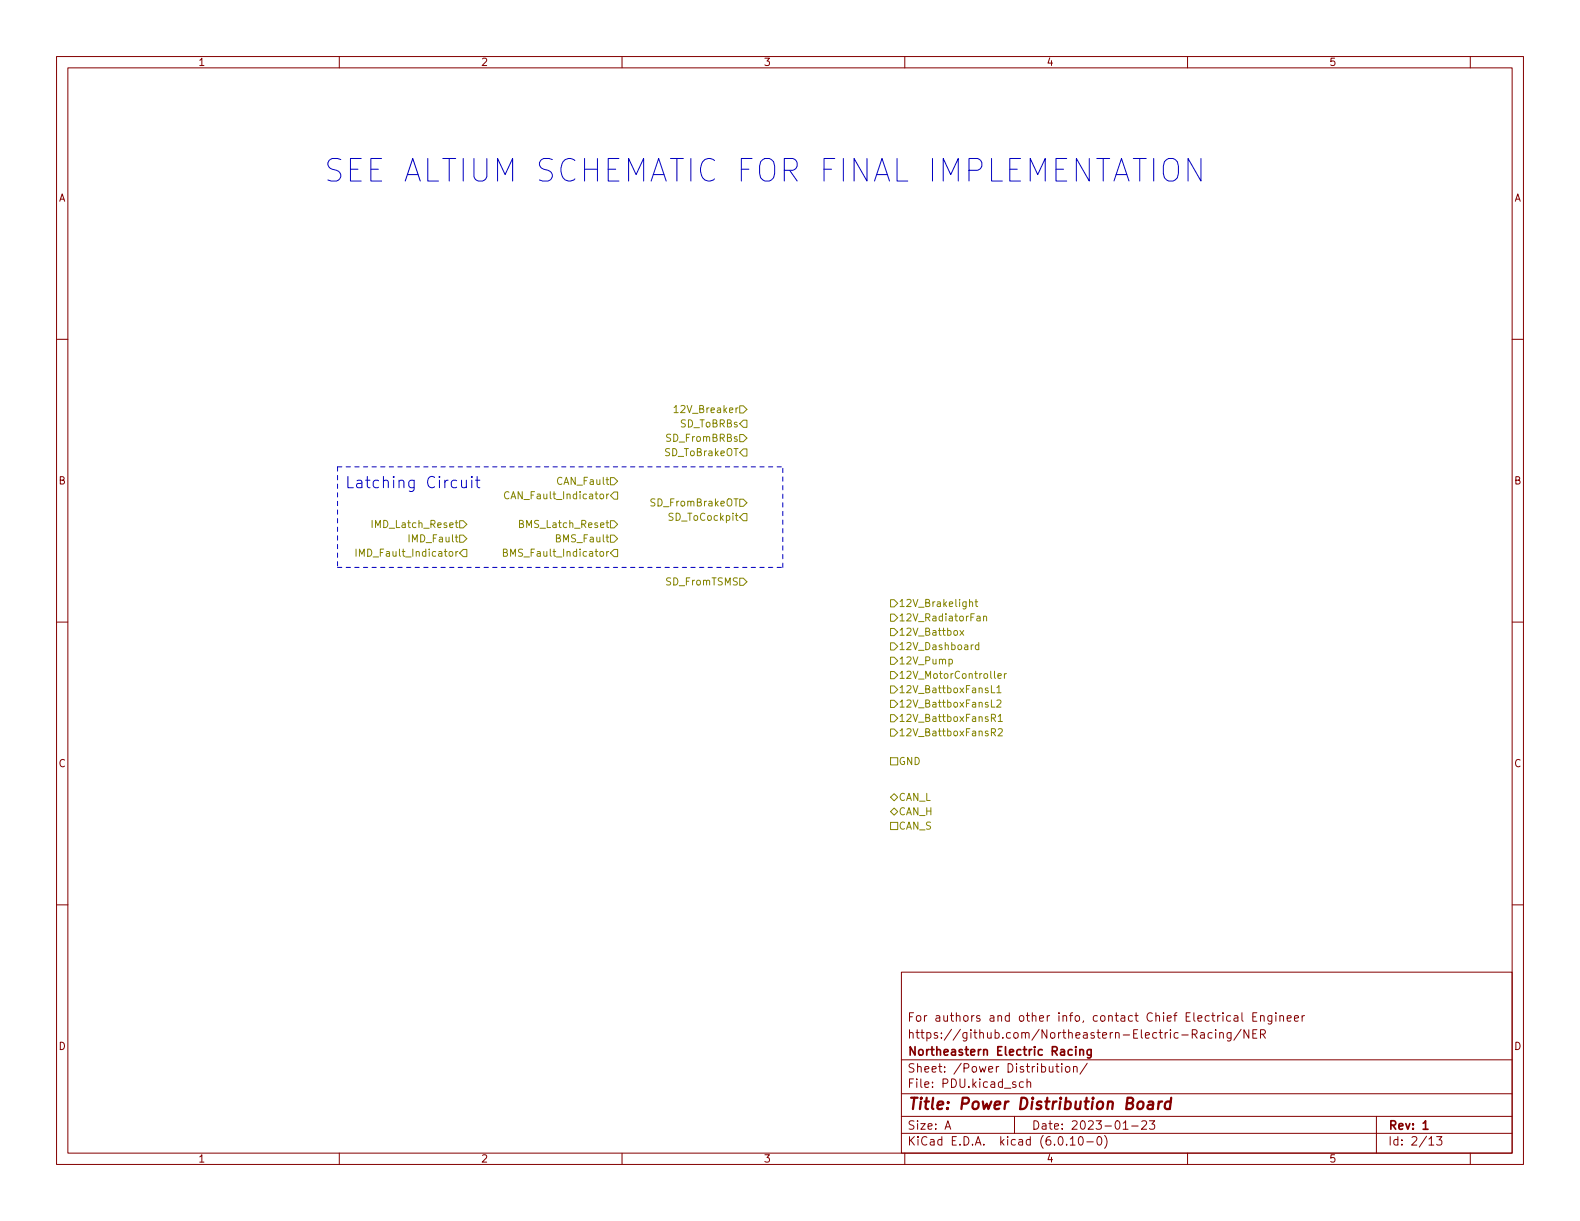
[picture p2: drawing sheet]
<svg xmlns="http://www.w3.org/2000/svg" width="279mm" height="216mm" viewBox="0 0 279 216" stroke-linecap="round" stroke-linejoin="round" font-family="sans-serif">
<g fill="none" stroke="#840000" stroke-width=".18">
<path d="M10 10h259.4v195.9h-259.4zM12 12h255.4v191.9h-255.4zM60 10v2M110 10v2M160 10v2M210 10v2M260 10v2M10 60h2M267.4 60h2M10 110h2M267.4 110h2M10 160h2"/>
<path d="M267.4 160h2M159.4 171.9h108v32h-108zM217.6 179.6h-.4l-.3 .3v.4l.1 .2h.6M218.3 179.6h.5l.1 1M218.9 179.9l-.5 .1a.29 .29 0 0 0-.2 .3 .29 .29 0 0 0 .2 .3l.5-.1M219.6 179.1v1.3l.2 .2M221.5 179.8h.5M222.3 179.1h-.8v1.5h.8M222.9 179.7l.2-.1h.4v1M222.9 179.6v1M224.9 179.6v1.2l-.3 .3-.3-.1M224.9 179.6h-.4l-.3 .3v.4l.1 .2h.6"/>
<path d="M225.6 179.1v.1M225.6 179.6v1M226.3 179.7l.2-.1h.4l.1 1M226.3 179.6v1M230.3 179.6v1M230.7 179.6h-.3l-.1 .3M159.4 197.4h108M159.4 193.4h108M159.4 187.4h108M167.1 199.7l.5-1.5 .5 1.5M167.3 199.2h.7M179.4 197.4v3"/>
<path d="M181 191.4l-.5-.1-.2 .3v.4l.1 .2h.6M181.6 191.4l.2-.1 .4 .1 .1 .9M181.6 190.8v1.5M185.5 188.6l.1 .9 .4 .1 .2-.2M186.2 188.6v1M186.7 188.6h.6M186.9 188.1v1.3l.4 .2M187.8 188.1v.1M187.8 188.6v1M188.5 188.7l.4-.1 .3 .3v.4l-.3 .3-.4-.1-.1-.2v-.4zM189.8 188.7l.2-.1 .4 .1 .1 .9M189.8 188.6v1"/>
<path d="M192.3 188l-1.3 1.9M198.6 199.7h.9M200.1 199.1h1.2M201.9 198.3l.6-.1 .2 .1 .1 .3-1 1.1h1M203.3 198.2h.9l-.5 .5 .4 .2v.6l-.2 .2h-.4l-.2-.2M209 183h1.1M210.8 182.9l.7-.1 .2-.2-.1-.4-.2-.1h-.6v1.5M211.2 182.9l.5 .7M212.3 182.6h.6l.1 1M213 182.9l-.5 .1a.29 .29 0 0 0-.2 .3 .29 .29 0 0 0 .2 .3l.5-.1M214.3 182.6h-.4l-.3 .3v.4l.2 .2h.5M215 182.1v.1"/>
<path d="M215 182.6v1M215.7 182.7l.2-.1h.4v1M215.7 182.6v1M217.7 182.6v1.2l-.3 .3-.4-.1M217.7 182.6h-.4l-.3 .3v.4l.1 .2h.6M219.5 182l-1.3 1.9M220.8 182.1v1.5l-.8-1.5v1.5M221.5 182.8h.5M222.3 182.1h-.8v1.5h.8M222.9 182.9l.7-.1 .2-.2-.1-.4-.2-.1h-.6v1.5M223.3 182.9l.5 .7M227.6 180.1l.7-.2v-.3h-.5l-.2 .2 .1 .7h.6"/>
<path d="M228.9 180.1l.7-.2-.1-.3h-.4l-.2 .2 .1 .7h.5M243.4 197.4v6.5M60 203.9v2M110 203.9v2M159.4 200.4h108M160 203.9v2M189.3 201.4l.4-.4v1.5M189.3 202.5h.8M190.9 201h.1a.81 .81 0 0 1 .6 .6 .81 .81 0 0 1-.3 .8l-.1 .1a.81 .81 0 0 1-.6-.6 .81 .81 0 0 1 .3-.9zM192.2 201.9h1.1M194.2 201h.1a.81 .81 0 0 1 .6 .6 .81 .81 0 0 1-.3 .8l-.1 .1a.81 .81 0 0 1-.6-.6 .81 .81 0 0 1 .3-.9zM195.3 200.8a1.72 1.72 0 0 1 0 2.2"/>
<path d="M210 203.9v2M252.7 201.4l.4-.4v1.5M252.7 202.5h.8M254 201h1l-.5 .5 .4 .2v.6l-.2 .2h-.4l-.3-.2M260 203.9v2"/>
</g>
<path d="M190.2 185.1v.1M190.2 185.6v1M191 185.7l.2-.1 .3 .1 .1 .9M191 185.6v1M193 185.6v1.2l-.3 .3-.4-.1M193 185.7l-.5-.1-.3 .3v.4l.2 .2h.6M251.7 198.6l.4-.4v1.5M251.7 199.7h.8" fill="none" stroke="#840000" stroke-width=".3"/>
<path d="M203.1 194.9l.2-.1 .6 .1-.1 1.2M203.9 195.2l-.7 .1a.4 .4 0 0 0-.3 .4 .4 .4 0 0 0 .2 .4l.7-.1M204.9 194.8l-.1 1.3M205.5 194.8l-.4 .1-.2 .3M207 194.9a.66 .66 0 0 0-1 .3v.5l.1 .3 .2 .1 .6-.1M207.1 194.1l-.2 2" fill="none" stroke="#840000" stroke-width=".4"/>
<g fill="none" stroke="#848400" stroke-width=".18">
<path d="M119.2 72.1l.4-.4v1.3M119.2 73h.7M130.8 76.8h.6l.7 .7-.7 .6h-.6zM130.8 71.8h.6l.7 .6-.7 .6h-.6zM131.4 74.3h.7v1.3h-.7l-.6-.7zM131.4 79.4h.7v1.2h-.7l-.6-.6zM63 97.1v1.3M63.6 98.4v-1.3l.4 .9 .4-.9v1.3M65.8 92v1.3M81 97.5l-.4 .3M81.3 92.1h.6l.6 .6-.6 .6h-.6zM81.3 94.6h.6l.6 .7-.6 .6h-.6z"/>
<path d="M81.9 97.2h.6v1.2h-.6l-.6-.6zM89 97.7l.6-.1 .1-.1-.1-.3-.6-.1v1.3h.5l.2-.2 .1-.3-.4-.2M90 87.1a.6 .6 0 0 0-.8 .4 .6 .6 0 0 0 .6 .7l.2-.1M91.9 92.6h.5l.1-.2v-.3l-.6-.1v1.3h.5l.1-.1 .1-.3-.3-.3M107.7 97.5l-.4 .3M107.7 87.4l-.4 .2M107.9 94.6h.7l.6 .7-.6 .6h-.7zM107.9 87.6l.7-.6h.6v1.3h-.6zM107.9 92.1h.7l.6 .6-.6 .6h-.7zM107.9 84.5h.7l.6 .6-.6 .6h-.7zM108.6 97.2h.6v1.2h-.6l-.7-.6zM130.8 88.3h.6l.7 .6-.7 .6h-.6z"/>
<path d="M131.4 90.8h.7v1.3h-.7l-.6-.7zM130.8 102.2h.6l.7 .7-.7 .6h-.6zM157.5 111.1h.6l.6 .7-.6 .6h-.6zM157.5 108.6h.6l.6 .6-.6 .7h-.6zM157.5 106h.6l.6 .7-.6 .6h-.6zM157.5 118.7h.6l.6 .7-.6 .6h-.6zM157.5 113.7h.6l.6 .6-.6 .6h-.6zM157.5 116.2h.6l.6 .6-.6 .7h-.6zM167.8 116.6h.4l.2 .2-.1 .6h-.5M169.8 111.5l.6 .8M170.4 111.5l-.6 .8M171.4 106.5l.2-.1 .3 .1 .1 .8"/>
<path d="M171.4 106v1.3M172.4 106.4h.5M172.6 106v1.1l.3 .2M172.8 109h.5v.8M173.1 114.1l-.4-.1-.2 .3 .1 .5h.5M173.1 113.6v1.3M173.3 109.3h-.4l-.2 .2 .2 .3 .4-.1M173.9 109.1l.2-.2 .3 .1 .1 .8M173.9 108.9v.9M175.9 118.7v1.1l.1 .2M176.5 119.5l.6-.1-.1-.2-.4-.1-.1 .2v.6h.5M177.6 119.1v.9"/>
<path d="M178 119.1l-.4 .2M157.5 121.3h.6l.6 .6-.6 .7h-.6zM157.5 134h1.2v1.3h-1.2zM157.5 123.8h.6l.6 .7-.6 .6h-.6zM157.5 126.4h.6l.6 .6-.6 .6h-.6zM157.5 128.9h.6l.6 .6-.6 .7h-.6zM175.3 121.2v1.3h.6M175.3 123.8v1.2h.6M175.3 127l.6-.1 .1-.2v-.3l-.7-.1v1.3M175.3 129.5l.6-.1 .1-.1v-.3l-.7-.2v1.3M175.6 127l.4 .6M175.6 129.5l.4 .6"/>
<path d="M176.3 121.6l.3-.4v1.3M176.3 123.9l.5-.1 .2 .3-.8 .9h.8M176.3 122.5h.7M176.5 126.7l.4-.4v1.3M176.5 129l.5-.2 .3 .4-.8 .9h.8M176.5 127.6h.8M157.5 145.4h1.2v1.3h-1.2zM157.5 141l.6-.7 .6 .7-.6 .6zM157.5 143.5l.6-.6 .6 .6-.6 .6z"/>
</g>
<path d="M205.9 28.6a1.34 1.34 0 0 1 1.5-.6 1.34 1.34 0 0 1 1 1.4v1.3a1.33 1.33 0 0 1-1.3 1.4 1.33 1.33 0 0 1-1.4-1.4v-1.3zM212.4 28v4l-2.3-4v4M81.6 84.9l.1 1.2a.54 .54 0 0 0 .8 0M82.5 84.9v1.3M83.4 84.2l-.1 .1 .1 .1 .1-.1-.1-.1v.2M83.4 84.9v1.3M84.1 84.9h.8M84.4 84.2v1.8l.1 .1 .4 .1" fill="none" stroke="#0000c2" stroke-width=".18"/>
<path d="M59.7 82.6h78.7M59.7 82.6v17.7M59.7 100.3h78.7M138.4 100.3v-17.7" fill="none" stroke="#0000c2" stroke-width=".18" stroke-dasharray=".8 .8"/>
<text font-size="5.6" fill="#0000c2" x="57.1" y="32.2">SEE ALTIUM SCHEMATIC FOR FINAL IMPLEMENTATION</text>
<text font-size="2.8" fill="#0000c2" x="61" y="86.3">Latching Circuit</text>
<text font-size="2.8" fill="#840000" x="160.4" y="196.2">Title: Power Distribution Board</text>
<g font-size="2.1" fill="#840000">
<text x="160.4" y="183.6">https://github.com/Northeastern-Electric-Racing/NER</text>
<text x="160.4" y="180.6">For authors and other info, contact Chief Electrical Engineer</text>
<text x="160.4" y="189.7">Sheet: /Power Distribution/</text>
<text x="160.4" y="186.7">Northeastern Electric Racing</text>
<text x="160.4" y="192.4">File: PDU.kicad_sch</text>
<text x="160.4" y="202.5">KiCad E.D.A. kicad (6.0.10-0)</text>
<text x="160.4" y="199.7">Size: A</text>
<text x="182.4" y="199.7">Date: 2023-01-23</text>
<text x="245.4" y="199.7">Rev: 1</text>
<text x="245.4" y="202.5">Id: 2/13</text>
</g>
<g font-size="1.8" fill="#840000">
<text x="35" y="11.6">1</text>
<text x="85" y="11.6">2</text>
<text x="135" y="11.6">3</text>
<text x="185" y="11.6">4</text>
<text x="235" y="11.6">5</text>
<text x="10.3" y="35.6">A</text>
<text x="267.7" y="35.6">A</text>
<text x="10.3" y="85.7">B</text>
<text x="267.7" y="85.7">B</text>
<text x="10.3" y="135.6">C</text>
<text x="267.7" y="135.6">C</text>
<text x="10.3" y="185.7">D</text>
<text x="267.7" y="185.7">D</text>
<text x="35" y="205.6">1</text>
<text x="85" y="205.6">2</text>
<text x="135" y="205.6">3</text>
<text x="185" y="205.6">4</text>
<text x="235" y="205.6">5</text>
</g>
<g font-size="1.8" fill="#848400">
<text x="120" y="73">12V_Breaker</text>
<text x="120.3" y="75.6">SD_ToBRBs</text>
<text x="117.7" y="80.6">SD_ToBrakeOT</text>
<text x="118" y="78.1">SD_FromBRBs</text>
<text x="90.4" y="88.3">CAN_Fault_Indicator</text>
<text x="98.8" y="85.7">CAN_Fault</text>
<text x="115.5" y="89.5">SD_FromBrakeOT</text>
<text x="66.4" y="93.3">IMD_Latch_Reset</text>
<text x="72.7" y="95.9">IMD_Fault</text>
<text x="92.4" y="93.3">BMS_Latch_Reset</text>
<text x="98.7" y="95.9">BMS_Fault</text>
<text x="118.6" y="92.1">SD_ToCockpit</text>
<text x="64.3" y="98.4">IMD_Fault_Indicator</text>
<text x="90.3" y="98.4">BMS_Fault_Indicator</text>
<text x="117.9" y="103.5">SD_FromTSMS</text>
<text x="158.9" y="107.3">12V_Brakelight</text>
<text x="158.9" y="112.4">12V_Battbox</text>
<text x="158.9" y="109.9">12V_RadiatorFan</text>
<text x="158.9" y="114.9">12V_Dashboard</text>
<text x="158.9" y="117.5">12V_Pump</text>
<text x="158.9" y="122.6">12V_BattboxFansL1</text>
<text x="158.9" y="120">12V_MotorController</text>
<text x="158.9" y="125.1">12V_BattboxFansL2</text>
<text x="158.9" y="127.6">12V_BattboxFansR1</text>
<text x="158.9" y="130.2">12V_BattboxFansR2</text>
<text x="158.9" y="135.3">GND</text>
<text x="158.9" y="141.6">CAN_L</text>
<text x="158.9" y="146.7">CAN_S</text>
<text x="158.9" y="144.1">CAN_H</text>
</g>
</svg>
